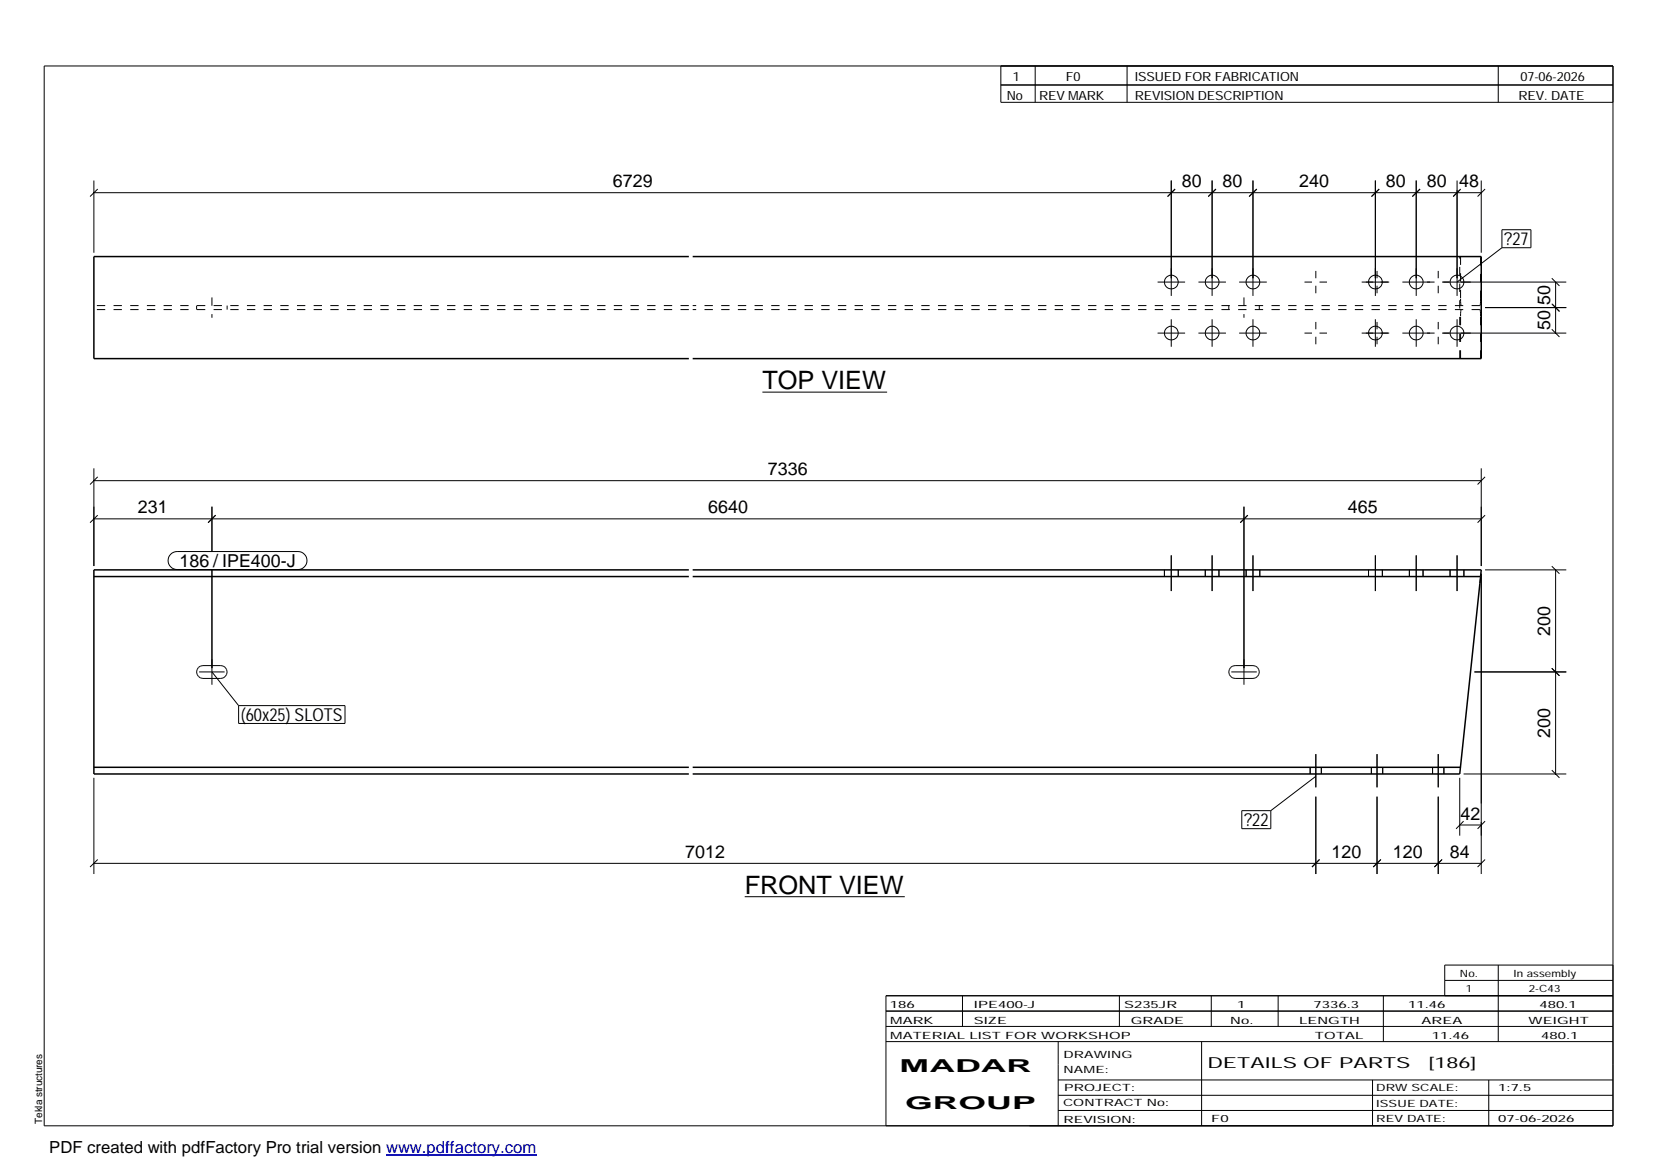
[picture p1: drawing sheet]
<svg xmlns="http://www.w3.org/2000/svg" width="420mm" height="297mm" viewBox="0 0 420 297" stroke-linecap="round" stroke-linejoin="round" font-family="sans-serif">
<g fill="none" stroke="#000" stroke-width=".25">
<path d="M11.2 16.7h398.3v269.1h-398.3zM254.1 16.7v9.3h155.4M262.8 16.7v9.3M286.1 16.7v9.3M380.4 16.7v9.3M254.1 21.6h155.4M23.8 45.8v18.4M23.8 48.9h352.2M24.8 48l-1.9 1.9M297.3 45.8v29.3M298.3 48l-1.9 1.9M307.7 45.8v29.3"/>
<path d="M308.7 48l-2 1.9M318.1 45.8v29.3M319.1 48l-2 1.9M349.2 45.8v29.3M350.1 48l-1.9 1.9M359.5 45.8v29.3M360.5 48l-1.9 1.9M369.9 45.8v29.3M370.8 48l-1.9 1.9M376 45.8v18.4M377 48l-1.9 1.9M381.3 58.3h7.4v4.6h-7.4z"/>
<path d="M293.9 71.6h7M304.2 71.6h7M314.6 71.6h7M331.2 71.6h1.9M334.1 68.8v1.8M334.1 72.5v2M335 71.6h1.9M345.7 71.6h7M349.6 68.8v1.8M349.6 72.5v2M356 71.6h8.2M365.1 68.8v1.8"/>
<path d="M365.1 72.5v2M366.1 71.6h31.5M377 78.1h20.6M381.3 62.9l-11.4 8.7M394 77.1l1.9 2M394 70.6l1.9 2M394.9 71.6v13M193.5 99.6h31.7M293.9 84.6h7M297.3 81.1v6.9M304.2 84.6h7M307.7 81.1v6.9"/>
<path d="M314.6 84.6h7M318.1 81.1v6.9M331.2 84.6h1.9M334.1 81.7v1.9M334.1 85.5v1.9M335 84.6h1.9M345.7 84.6h7M349.2 81.1v6.9M349.6 81.7v1.9M349.6 85.5v1.9M356 84.6h8.2M359.5 81.1v6.9"/>
<path d="M365.1 81.7v1.9M365.1 85.5v1.9M366.1 84.6h31.5M369.9 81.1v6.9M394 83.6l1.9 1.9M23.8 118.9v24.8M376 118.9v24.8M23.8 122h352.2M23.8 131.7h352.2M24.8 121.1l-1.9 1.9M24.8 130.8l-1.9 1.9M53.8 128.6v11.4"/>
<path d="M54.7 130.8l-1.9 1.9M315.8 128.6v45.2M316.8 130.8l-1.9 1.9M377 121.1l-1.9 1.9M377 130.8l-1.9 1.9M43.3 140.7l.8-.5 .9-.2h30.6a2.29 2.29 0 0 1 2.3 2.3 2.29 2.29 0 0 1-2.3 2.3h-30.6a2.27 2.27 0 0 1-2.2-1.4 2.27 2.27 0 0 1 .5-2.5zM53.8 144.6v29.2M295.6 144.7v1.7M297.3 141v9.1M299.1 144.7v1.7M306 144.7v1.7M307.7 141v9.1"/>
<path d="M309.5 144.7v1.7M316.4 144.7v1.7M318.1 141v9.1M319.8 144.7v1.7M347.4 144.7v1.7M349.2 141v9.1M350.9 144.7v1.7M357.8 144.7v1.7M359.5 141v9.1M361.3 144.7v1.7M368.1 144.7v1.7M369.9 141v9.1"/>
<path d="M371.6 144.7v1.7M376 145.7v76.2M377 144.7h20.6M394 143.7l1.9 2M394.9 144.7v51.8M50.4 169.4l1.1-.4h4.5a1.63 1.63 0 0 1 1.7 1.6 1.63 1.63 0 0 1-1.7 1.6h-4.5a1.65 1.65 0 0 1-1.5-1 1.65 1.65 0 0 1 .4-1.8zM50.5 170.6h6.5M53.8 170.6l6.8 8.5M60.6 179.1h27v4.6h-27zM312.4 169.4l1.2-.4h4.5a1.63 1.63 0 0 1 1.6 1.6 1.63 1.63 0 0 1-1.6 1.6h-4.5a1.65 1.65 0 0 1-1.5-1 1.65 1.65 0 0 1 .3-1.8zM312.6 170.6h6.5M374.3 170.6h23.3"/>
<path d="M394 169.7l1.9 1.9M23.8 197.5v24.4M332.6 194.8v1.7M334.1 191.5v8.4M334.1 197.1l-11.5 8.7M335.4 194.8v1.7M348.1 194.8v1.7M349.6 191.5v8.4M351 194.8v1.7M363.7 194.8v1.7M365.1 191.5v8.4M366.6 194.8v1.7"/>
<path d="M370.6 197.5v14.7M371.6 196.5h26M394 195.5l1.9 2M23.8 219.2h352.2M24.8 218.2l-1.9 1.9M315.3 205.8h7.3v4.6h-7.3zM334.1 202.3v19.6M335 218.2l-1.9 1.9M349.6 202.3v19.6M350.6 218.2l-2 1.9M365.1 202.3v19.6M366.1 218.2l-1.9 1.9"/>
<path d="M370.6 209.5h5.4M371.6 208.5l-1.9 1.9M377 208.5l-1.9 1.9M377 218.2l-1.9 1.9M189.1 227.7h40.6M224.9 256.7h184.6M244.3 252.8v7.8M284.2 252.8v7.8M307.5 252.8v7.8M324.5 252.8v7.8M351.2 252.8v11.6M366.8 248.9h42.7"/>
<path d="M380.4 245v19.4M409.5 245h-42.7v7.8M409.5 252.8h-184.6v33M224.9 264.4h184.6M224.9 260.6h184.6M268.6 264.4v21.4M268.6 274.2h140.9M268.6 278.1h140.9M305.1 264.4v21.4M348.4 274.2v11.6M378 274.2v11.6M268.6 281.9h140.9"/>
<circle cx="297.4" cy="71.6" r="1.75"/>
<circle cx="307.7" cy="71.6" r="1.74"/>
<circle cx="318.1" cy="71.6" r="1.74"/>
<circle cx="349.2" cy="71.6" r="1.74"/>
<circle cx="359.5" cy="71.6" r="1.74"/>
<circle cx="369.9" cy="71.6" r="1.75"/>
<circle cx="297.4" cy="84.6" r="1.75"/>
<circle cx="307.7" cy="84.6" r="1.74"/>
<circle cx="318.1" cy="84.6" r="1.74"/>
<circle cx="349.2" cy="84.6" r="1.74"/>
<circle cx="359.5" cy="84.6" r="1.74"/>
<circle cx="369.9" cy="84.6" r="1.75"/>
</g>
<path d="M174.9 65.1h-151.1v25.9h151.1M175.9 65.1h200.1v25.9h-200.1M23.8 146.4h151.1M174.9 144.7h-151.1v51.8h151.1M175.9 144.7h200.1l-.1 1.7M175.9 146.4h200M375.9 146.4l-5.3 50.1h-194.7M23.8 194.8h151.1M175.9 194.8h194.9" fill="none" stroke="#000" stroke-width=".38"/>
<g fill="none" stroke="#000" stroke-width=".25" stroke-dasharray="2.1 2.1" stroke-linecap="butt">
<path d="M49.9 77.6v1M53.8 75.5v5.2M57.7 77.6v1M174.9 78.6h-151.1M174.9 77.6h-151.1M312 77.6v1M315.8 75.5v5.2M319.7 77.6v1M370.8 65.1v10.8M370.8 75.9v.6M370.8 76.5v.6M370.8 79.7v.6"/>
<path d="M370.8 77.1l.1 .4M370.8 79.1v.6M370.9 77.5l.1 .1M370.9 78.7l-.1 .4M371 78.6l-.1 .1M375.7 78.6h-199.8M375.7 77.6h-199.8M375.7 77.6l.1-.1M375.8 77.5v-.4M375.8 78.7l-.1-.1M375.8 77.1l.1-.6M375.8 79.1v-.4"/>
<path d="M375.9 75.9v-10.8M375.9 76.5v-.6M375.9 79.7l-.1-.6M370.6 91v-25.9M370.8 91v-10.7M375.9 91v-10.7M375.9 80.3v-.6M375.7 148.1l.1-1.2M370.8 194.7v.1"/>
</g>
<path d="M98 293.3h38.2" fill="none" stroke="#00f" stroke-width=".3"/>
<g font-size="6.4">
<text x="193.5" y="98.8">TOP VIEW</text>
<text x="189.1" y="226.9">FRONT VIEW</text>
</g>
<g font-size="4.5">
<text x="155.6" y="47.5">6729</text>
<text x="300" y="47.5">80</text>
<text x="310.4" y="47.5">80</text>
<text x="329.9" y="47.5">240</text>
<text x="351.8" y="47.5">80</text>
<text x="362.2" y="47.5">80</text>
<text x="370.5" y="47.5">48</text>
<text x="381.9" y="62.3">?27</text>
<text x="393.6" y="77.4" transform="rotate(-90 393.6 77.4)">50</text>
<text x="393.6" y="83.8" transform="rotate(-90 393.6 83.8)">50</text>
<text x="194.9" y="120.6">7336</text>
<text x="35" y="130.3">231</text>
<text x="179.7" y="130.3">6640</text>
<text x="342.2" y="130.3">465</text>
<text x="45.6" y="144">186 / IPE400-J</text>
<text x="393.6" y="161.4" transform="rotate(-90 393.6 161.4)">200</text>
<text x="61.2" y="183.1">(60x25) SLOTS</text>
<text x="393.6" y="187.4" transform="rotate(-90 393.6 187.4)">200</text>
<text x="315.8" y="209.8">?22</text>
<text x="370.8" y="208.1">42</text>
<text x="173.9" y="217.7">7012</text>
<text x="338" y="217.7">120</text>
<text x="353.6" y="217.7">120</text>
<text x="368.1" y="217.7">84</text>
<text x="228.4" y="272.3">MADAR</text>
<text x="229.8" y="281.6">GROUP</text>
</g>
<text font-size="4.2" x="12.5" y="292.7">PDF created with pdfFactory Pro trial version www.pdffactory.com</text>
<g font-size="3.9">
<text x="306.5" y="271.3">DETAILS OF PARTS</text>
<text x="362.7" y="271.3">[186]</text>
</g>
<g font-size="3.2">
<text x="257.1" y="20.5">1</text>
<text x="270.6" y="20.5">F0</text>
<text x="288.1" y="20.5">ISSUED FOR FABRICATION</text>
<text x="386" y="20.5">07-06-2026</text>
<text x="255.6" y="25.5">No</text>
<text x="263.8" y="25.5">REV MARK</text>
<text x="288.1" y="25.5">REVISION DESCRIPTION</text>
<text x="385.5" y="25.5">REV. DATE</text>
</g>
<g font-size="2.5">
<text x="370.6" y="247.9">No.</text>
<text x="372.1" y="251.8">1</text>
<text x="384.3" y="247.9">In assembly</text>
<text x="388.1" y="251.8">2-C43</text>
<text x="225.9" y="255.9">186</text>
<text x="247.3" y="255.9">IPE400-J</text>
<text x="285.4" y="255.9">S235JR</text>
<text x="314.1" y="255.9">1</text>
<text x="333.5" y="255.9">7336.3</text>
<text x="357.5" y="255.9">11.46</text>
<text x="390.8" y="255.9">480.1</text>
<text x="226" y="263.7">MATERIAL LIST FOR WORKSHOP</text>
<text x="226" y="259.9">MARK</text>
<text x="247.2" y="259.9">SIZE</text>
<text x="287.1" y="259.9">GRADE</text>
<text x="312.3" y="259.9">No.</text>
<text x="329.8" y="259.9">LENGTH</text>
<text x="333.8" y="263.7">TOTAL</text>
<text x="360.9" y="259.9">AREA</text>
<text x="363.5" y="263.7">11.46</text>
<text x="388.1" y="259.9">WEIGHT</text>
<text x="391.3" y="263.7">480.1</text>
<text x="270" y="268.5">DRAWING</text>
<text x="270" y="272.5">NAME:</text>
<text x="269.9" y="280.9">CONTRACT No:</text>
<text x="270.2" y="277">PROJECT:</text>
<text x="349.4" y="277.1">DRW SCALE:</text>
<text x="349.4" y="281">ISSUE DATE:</text>
<text x="380.4" y="277.1">1:7.5</text>
<text x="10.7" y="285.4" transform="rotate(-90 10.7 285.4)">Tekla structures</text>
<text x="270" y="285">REVISION:</text>
<text x="307.5" y="284.8">F0</text>
<text x="349.4" y="284.8">REV DATE:</text>
<text x="380.4" y="284.8">07-06-2026</text>
</g>
</svg>
